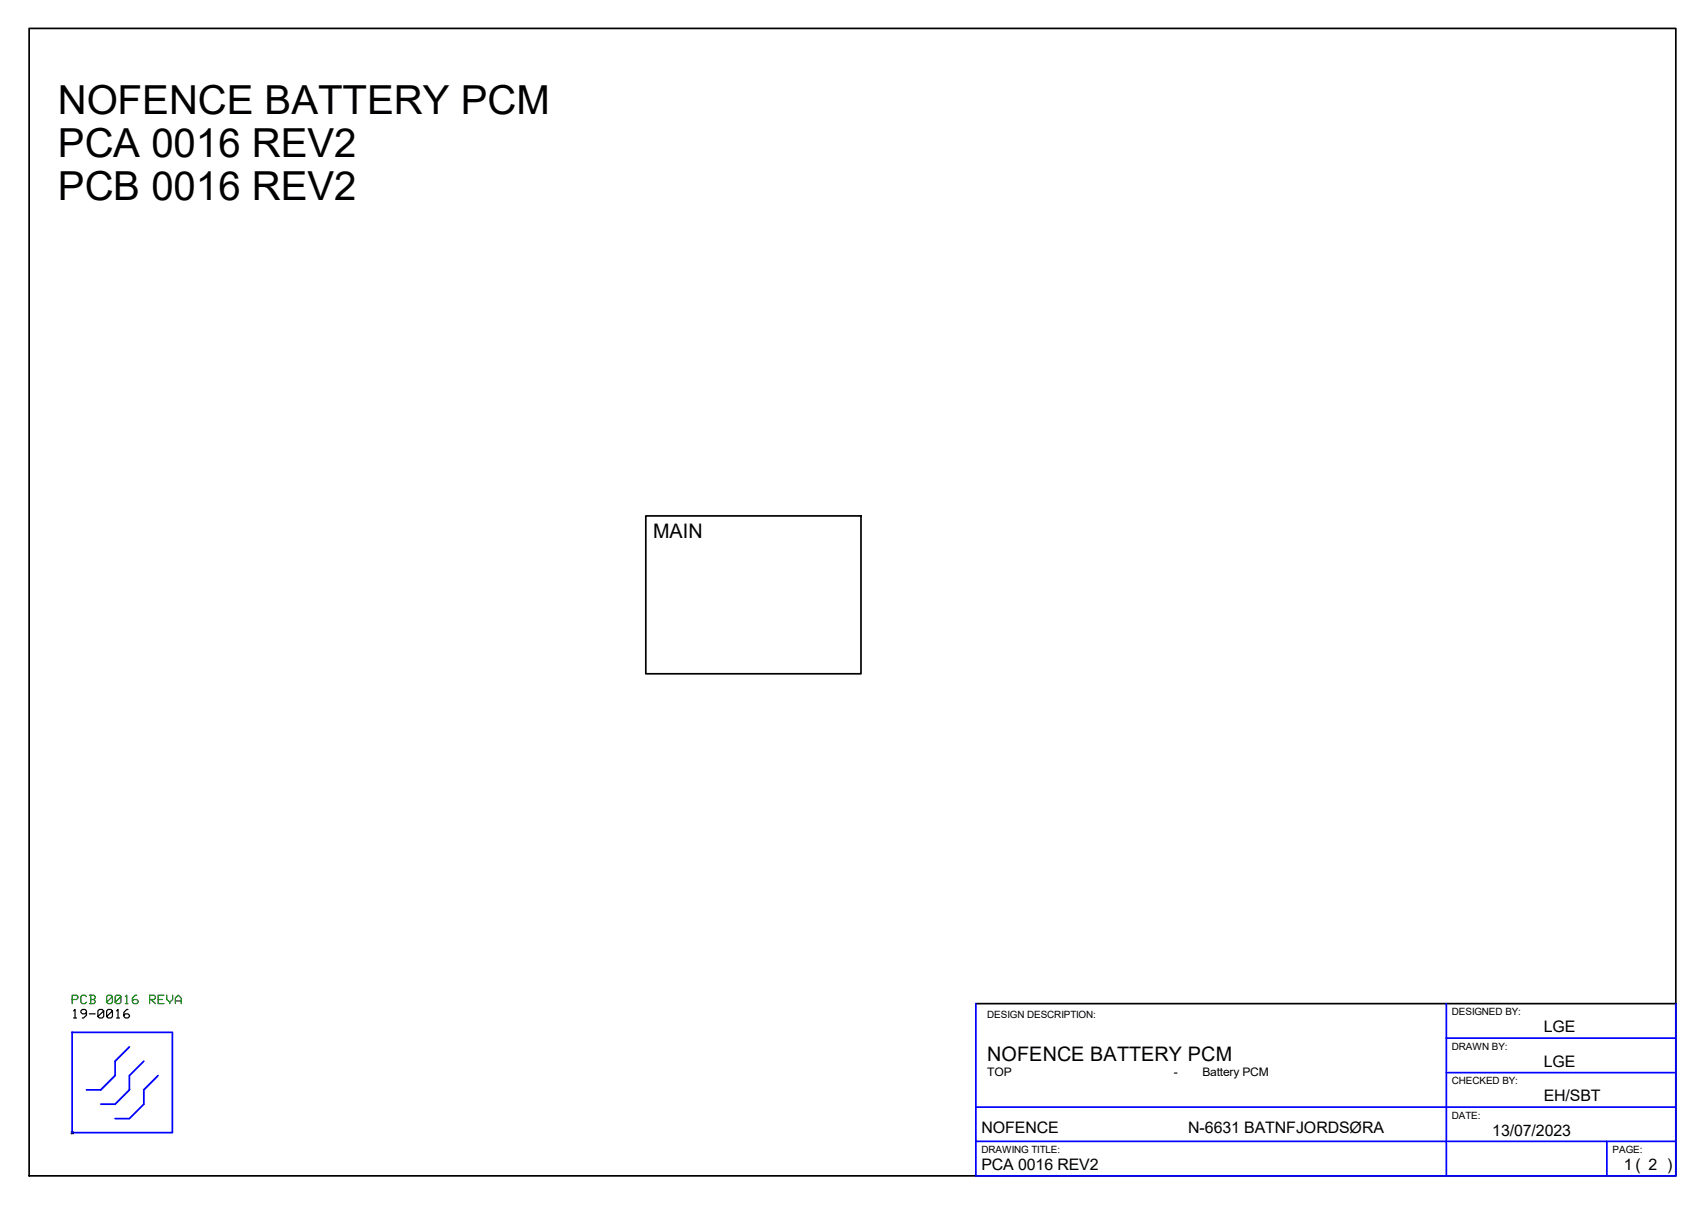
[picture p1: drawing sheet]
<svg xmlns="http://www.w3.org/2000/svg" width="297mm" height="210mm" viewBox="0 0 297 210" stroke-linecap="round" stroke-linejoin="round" font-family="sans-serif">
<path d="M5.1 5h287v199.9h-287zM112.6 89.9h37.5v27.5h-37.5zM170.1 174.9h122M12.4 197.3l.3 .3M12.7 197.3l-.3 .3" fill="none" stroke="#000" stroke-width=".3"/>
<path d="M12.8 176.2l.3-.3v1.5M12.8 177.4h.5M15.1 176.4l-.3 .3h-.4l-.3-.3v-.2l.3-.3h.4l.3 .3v.8l-.5 .4h-.2M15.6 176.7h1M18.1 176.2l-1 1 .2 .2h.5l.3-.2v-1l-.3-.3h-.5l-.2 .3v1M19.6 176.2l-1 1 .2 .2h.5l.3-.2v-1l-.3-.3h-.5l-.2 .3v1M20.3 176.2l.3-.3v1.5M20.3 177.4h.5M22.3 175.9h-.2l-.5 .5v.8l.2 .2h.5l.3-.2v-.2l-.3-.3h-.5l-.2 .3" fill="none" stroke="#000" stroke-width=".21"/>
<path d="M12.6 179.9h17.5v17.5h-17.5zM170.1 174.9v30h122v-30M252.1 174.9v30M22.6 182.5l-2.5 2.5v2.5l-2.5 2.4h-2.5M25.1 185l-2.5 2.5v2.4l-2.5 2.5h-2.5M27.6 187.5l-2.5 2.4v2.5l-2.5 2.5h-2.5M170.1 193h122M170.1 198.9h122M252.1 180.9h40M252.1 186.9h40M280.1 198.9v6" fill="none" stroke="#00f" stroke-width=".3"/>
<g fill="none" stroke="#008000" stroke-width=".21">
<path d="M12.6 174.2h.7l.3-.3v-.2l-.3-.3h-.7v1.5M15.1 173.7l-.3-.3h-.4l-.3 .3v1l.3 .2h.4l.3-.2M15.6 173.4h.7l.3 .3v.2l-.3 .3M15.8 174.2h.5l.3 .3v.2l-.3 .2h-.7M15.8 173.4v1.5M19.6 173.7l-1 1 .2 .2h.5l.3-.2v-1l-.3-.3h-.5l-.2 .3v1M21.1 173.7l-1 1 .2 .2h.5l.3-.2v-1l-.3-.3h-.5l-.2 .3v1M21.8 173.7l.3-.3v1.5M21.8 174.9h.5M23.8 173.4h-.2l-.5 .5v.8l.2 .2h.5l.3-.2v-.2l-.3-.3h-.5l-.2 .3M26.1 174.2h.7l.3-.3v-.2l-.3-.3h-.7v1.5M26.3 174.2l.8 .7"/>
<path d="M27.6 174.2h.7M28.6 173.4h-1v1.5h1M29.1 173.4v.8l.5 .5v.2M30.1 173.4v.8l-.5 .5M30.6 174.9v-1l.5-.5 .5 .5v1M30.6 174.5h1"/>
</g>
<g font-size="7">
<text x="10.1" y="19.9">NOFENCE BATTERY PCM</text>
<text x="10.1" y="27.4">PCA 0016 REV2</text>
<text x="10.1" y="34.9">PCB 0016 REV2</text>
</g>
<g font-size="3.5">
<text x="113.8" y="93.7">MAIN</text>
<text x="172.1" y="185">NOFENCE BATTERY PCM</text>
</g>
<g font-size="2.8">
<text x="269.1" y="179.9">LGE</text>
<text x="269.1" y="185.9">LGE</text>
<text x="269.1" y="191.9">EH/SBT</text>
<text x="171.1" y="197.4">NOFENCE</text>
<text x="207.1" y="197.4">N-6631 BATNFJORDSØRA</text>
<text x="260.1" y="198">13/07/2023</text>
<text x="171.1" y="203.9">PCA 0016 REV2</text>
<text x="283" y="203.9">1 ( 2 )</text>
</g>
<g font-size="2">
<text x="172.1" y="187.4">TOP</text>
<text x="204.6" y="187.4">-</text>
<text x="209.6" y="187.4">Battery PCM</text>
</g>
<g font-size="1.7">
<text x="172.1" y="177.4">DESIGN DESCRIPTION:</text>
<text x="253.1" y="177">DESIGNED BY:</text>
<text x="253.1" y="182.9">DRAWN BY:</text>
<text x="253.1" y="188.9">CHECKED BY:</text>
<text x="253.1" y="194.9">DATE:</text>
<text x="171.1" y="201">DRAWING TITLE:</text>
<text x="281.1" y="201">PAGE:</text>
</g>
</svg>
